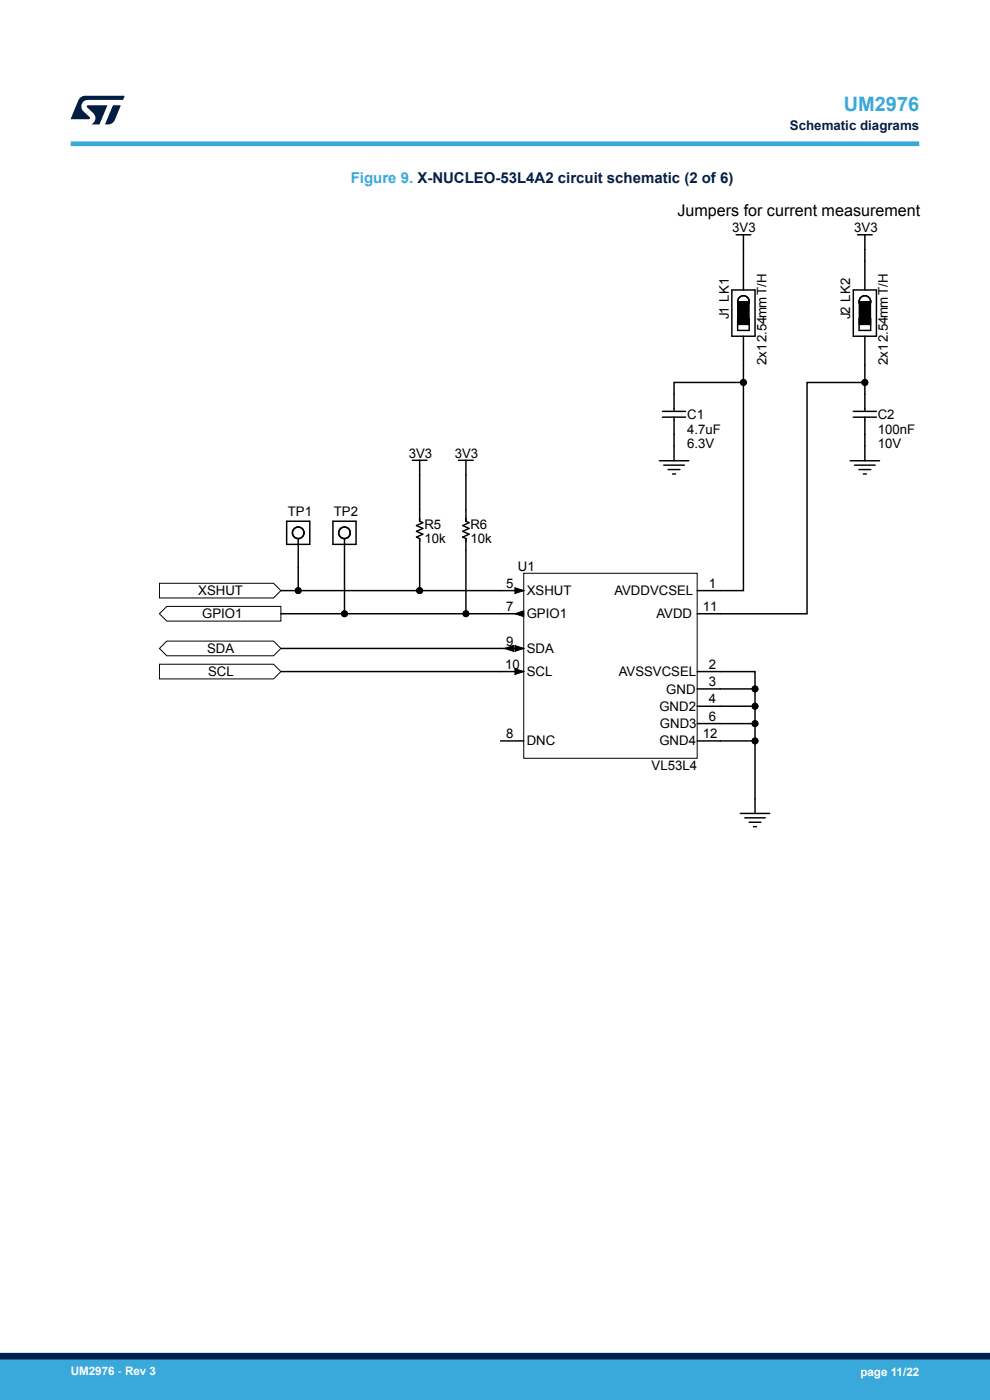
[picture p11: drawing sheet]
<svg xmlns="http://www.w3.org/2000/svg" width="210mm" height="297mm" viewBox="0 0 210 297" stroke-linecap="round" stroke-linejoin="round" font-family="sans-serif">
<g fill="none" stroke="#000" stroke-width=".31">
<path d="M156.1 49.8h3.2M157.7 49.8v11.7M181.9 49.8h3.1M183.5 49.8v11.7M155.2 61.5v9.8M155.3 61.5h4.9v9.8h-4.9M156.5 67.6h2.4v2.5h-2.4zM157.7 71.3v9.8M181 61.5h4.9v9.8h-4.9zM182.2 67.6h2.5v2.5h-2.5zM183.5 71.3v9.8M87.5 97.6h3.1"/>
<path d="M89 97.6v13l.7 .3-1.4 .6 1.4 .6-1.4 .6 1.4 .6-1.4 .6 .7 .4v11M97.3 97.6h3.1M98.8 97.6v13l.7 .3-1.3 .6 1.3 .6-1.3 .6 1.3 .6-1.3 .6 .6 .4v15.9M139.9 97.7h6.2M140.5 87.3h4.9M140.5 88.5h4.9M140.8 98.7h4.4M141.7 99.6h2.5M143 87.3v-6.2h14.7v44.2h-9.8M143 88.5v9.2M180.3 97.7h6.3M181 88.5h4.9"/>
<path d="M181 87.3h4.9M181.3 98.7h4.3M182.2 99.6h2.5M183.5 87.3v-6.2h-12.3v49.1h-23.3M183.5 88.5v9.2M60.8 110.6h4.9v4.9h-4.9zM63.3 114.3v11M70.6 110.6h4.9v4.9h-4.9zM73.1 114.3v15.9M142.7 100.5h.6M183.1 100.5h.7M59.6 130.2h51.5"/>
<path d="M59.6 125.3h51.5M59.6 137.6h51.5M59.6 142.5h51.5M106.2 157.2h4.9M147.9 146.1h12.3v26.5M147.9 142.5h12.3v3.6M147.9 153.5h12.3M147.9 157.2h12.3M160.2 149.8h-12.3M157 172.6h6.3M158 173.5h4.3M158.9 174.4h2.5"/>
<path d="M159.8 175.4h.7"/>
<circle cx="157.7" cy="64" r="1.23"/>
<circle cx="183.5" cy="64" r="1.23"/>
<circle cx="63.3" cy="113" r="1.23"/>
<circle cx="73.1" cy="113" r="1.23"/>
</g>
<g fill="none" stroke="#000" stroke-width=".21">
<path d="M156.5 64h2.4v4.9h-2.4zM182.2 64h2.5v4.9h-2.5zM33.8 123.7h24.2l1.6 1.6-1.6 1.6h-24.2zM35.4 136h22.6l1.6 1.6-1.6 1.5h-22.6l-1.6-1.5zM35.4 128.6h24.2v3.2h-24.2l-1.6-1.6zM107 137.6l1.9-.7v1.3zM109.2 124.7l1.9 .6-1.9 .6zM109.2 130.2l1.9-.6v1.2zM109.2 136.9l1.9 .7-1.9 .6zM111.1 121.6h36.8v39.3h-36.8zM33.8 140.9h24.2l1.6 1.6-1.6 1.5h-24.2zM109.2 141.8l1.9 .7-1.9 .6z"/>
<circle cx="157.7" cy="81.1" r=".62"/>
<circle cx="183.5" cy="81.1" r=".62"/>
<circle cx="63.3" cy="125.3" r=".62"/>
<circle cx="73.1" cy="130.2" r=".62"/>
<circle cx="89" cy="125.3" r=".62"/>
<circle cx="98.8" cy="130.2" r=".62"/>
<circle cx="160.2" cy="153.5" r=".62"/>
<circle cx="160.2" cy="157.2" r=".62"/>
<circle cx="160.2" cy="149.8" r=".62"/>
<circle cx="160.2" cy="146.1" r=".62"/>
</g>
<g fill="#000">
<path d="M107 137.6l1.9-.7v1.3zM109.2 124.7l1.9 .6-1.9 .6zM109.2 130.2l1.9-.6v1.2zM109.2 136.9l1.9 .7-1.9 .6zM109.2 141.8l1.9 .7-1.9 .6z"/>
<path d="M156.5 64h2.4v4.9h-2.4z" fill-rule="evenodd"/>
<path d="M182.2 64h2.5v4.9h-2.5z" fill-rule="evenodd"/>
</g>
<g fill="#000">
<circle cx="157.7" cy="81.1" r=".62"/>
<circle cx="183.5" cy="81.1" r=".62"/>
<circle cx="63.3" cy="125.3" r=".62"/>
<circle cx="73.1" cy="130.2" r=".62"/>
<circle cx="89" cy="125.3" r=".62"/>
<circle cx="98.8" cy="130.2" r=".62"/>
<circle cx="160.2" cy="153.5" r=".62"/>
<circle cx="160.2" cy="157.2" r=".62"/>
<circle cx="160.2" cy="149.8" r=".62"/>
<circle cx="160.2" cy="146.1" r=".62"/>
</g>
<path d="M15 30.5h180" fill="none" stroke="#39a9dc" stroke-width="1"/>
<g fill="#001e41">
<path d="M17.1 20.7l.9-.4 8.4 .1-.3 .8h-7.4a1.4 1.4 0 0 0-1.3 .8 1.4 1.4 0 0 0 .2 1.5l1.4 1.3v.4l-4 .1 1.6-4.1z"/>
<path d="M24 22.4h1.6l-1.3 3.1a1.54 1.54 0 0 1-1.4 .9l-.6-.1z"/>
<path d="M18.5 22.4h4.2l-1.6 4h-1.7a1.48 1.48 0 0 0 .4-2.4l-1.3-1.2z"/>
</g>
<g fill="#39a9dc">
<path d="M0 288.4h210v8.6h-210z" fill-rule="evenodd"/>
<path d="M-.1 288.4h210.2v4.4h-210.2z" fill-rule="evenodd"/>
</g>
<path d="M0 287.7h210" fill="none" stroke="#002052" stroke-width="1.4"/>
<text font-size="4.2" fill="#39a9dc" x="179" y="23.5">UM2976</text>
<text font-size="3.4" x="143.7" y="45.8">Jumpers for current measurement</text>
<text font-size="3.2" fill="#39a9dc" x="74.4" y="38.8">Figure 9. X-NUCLEO-53L4A2 circuit schematic (2 of 6)</text>
<text font-size="2.8" fill="#002052" x="167.5" y="27.5">Schematic diagrams</text>
<g font-size="2.8">
<text x="155.3" y="49.2">3V3</text>
<text x="181.2" y="49.2">3V3</text>
<text x="154.6" y="67.7" transform="rotate(-90 154.6 67.7)">J1 LK1</text>
<text x="180.4" y="67.7" transform="rotate(-90 180.4 67.7)">J2 LK2</text>
<text x="162.6" y="77.4" transform="rotate(-90 162.6 77.4)">2x1</text>
<text x="162.6" y="72.5" transform="rotate(-90 162.6 72.5)">2.54mmT/H</text>
<text x="188.4" y="77.4" transform="rotate(-90 188.4 77.4)">2x1</text>
<text x="188.4" y="72.5" transform="rotate(-90 188.4 72.5)">2.54mmT/H</text>
<text x="145.8" y="88.9">C1</text>
<text x="186.2" y="88.9">C2</text>
<text x="145.8" y="95.1">6.3V</text>
<text x="145.8" y="92">4.7uF</text>
<text x="186.2" y="92">100nF</text>
<text x="186.2" y="95.1">10V</text>
<text x="86.7" y="97.1">3V3</text>
<text x="96.5" y="97.1">3V3</text>
<text x="61.1" y="109.4">TP1</text>
<text x="70.8" y="109.4">TP2</text>
<text x="90" y="112.1">R5</text>
<text x="99.8" y="112.1">R6</text>
<text x="90" y="115.3">10k</text>
<text x="99.8" y="115.3">10k</text>
<text x="107.4" y="124.7">5</text>
<text x="109.9" y="121.1">U1</text>
<text x="150.4" y="124.7">1</text>
<text x="42.1" y="126.3">XSHUT</text>
<text x="42.9" y="131.1">GPIO1</text>
<text x="107.4" y="129.6">7</text>
<text x="111.7" y="126.3">XSHUT</text>
<text x="111.7" y="131.1">GPIO1</text>
<text x="130.3" y="126.3">AVDDVCSEL</text>
<text x="139.2" y="131.1">AVDD</text>
<text x="149.1" y="129.6">11</text>
<text x="107.4" y="137">9</text>
<text x="43.9" y="138.5">SDA</text>
<text x="44.1" y="143.4">SCL</text>
<text x="107.2" y="141.8">10</text>
<text x="111.7" y="138.5">SDA</text>
<text x="111.7" y="143.4">SCL</text>
<text x="131.3" y="143.4">AVSSVCSEL</text>
<text x="150.4" y="141.8">2</text>
<text x="141.3" y="147.1">GND</text>
<text x="150.4" y="145.6">3</text>
<text x="150.4" y="149.2">4</text>
<text x="139.9" y="150.8">GND2</text>
<text x="140" y="154.5">GND3</text>
<text x="150.4" y="153">6</text>
<text x="107.4" y="156.6">8</text>
<text x="111.7" y="158.1">DNC</text>
<text x="139.9" y="158.1">GND4</text>
<text x="149.1" y="156.6">12</text>
<text x="138.2" y="163.4">VL53L4</text>
</g>
<g font-size="2.5" fill="#fff">
<text x="15" y="291.6">UM2976 - Rev 3</text>
<text x="182.5" y="291.9">page 11/22</text>
</g>
</svg>
